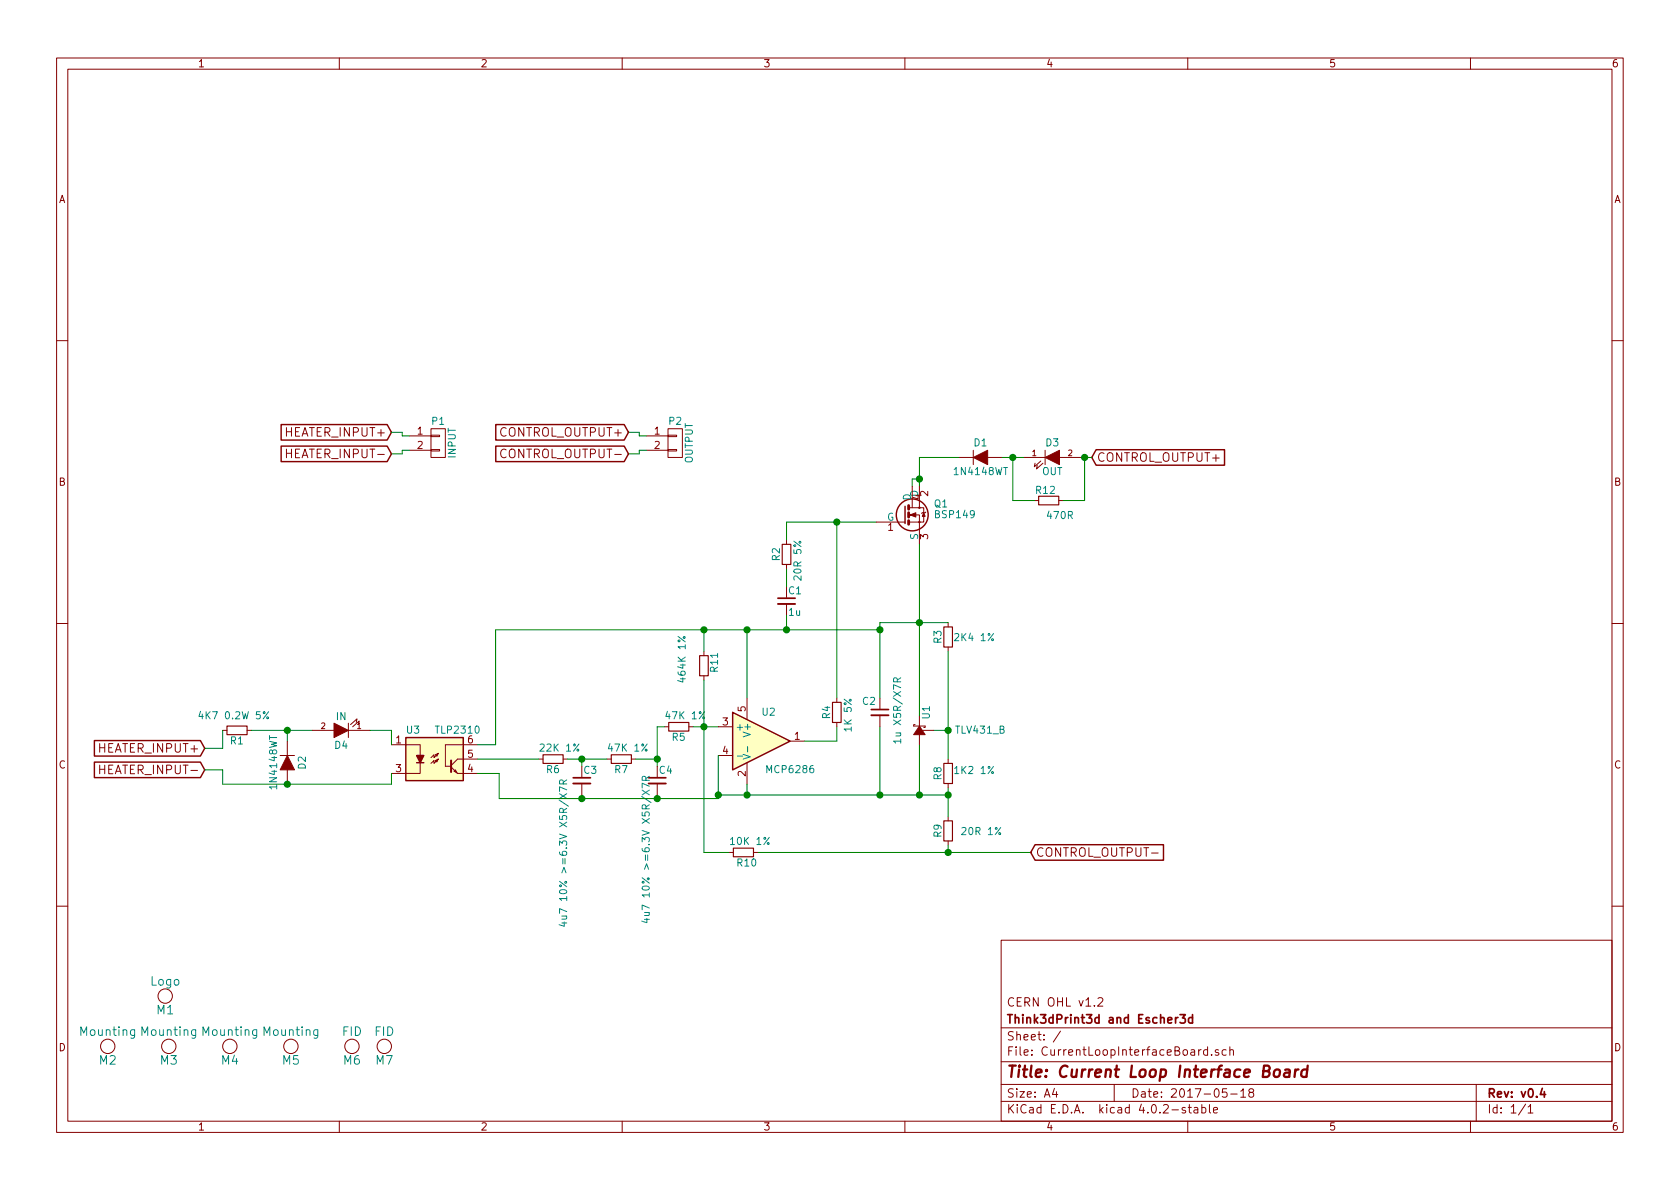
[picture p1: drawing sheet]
EESchema Schematic File Version 2
LIBS:CurrentLoopInterfaceBoard-rescue
LIBS:power
LIBS:device
LIBS:transistors
LIBS:conn
LIBS:linear
LIBS:regul
LIBS:74xx
LIBS:cmos4000
LIBS:adc-dac
LIBS:memory
LIBS:xilinx
LIBS:microcontrollers
LIBS:dsp
LIBS:microchip
LIBS:analog_switches
LIBS:motorola
LIBS:texas
LIBS:intel
LIBS:audio
LIBS:interface
LIBS:digital-audio
LIBS:philips
LIBS:display
LIBS:cypress
LIBS:siliconi
LIBS:opto
LIBS:atmel
LIBS:contrib
LIBS:valves
LIBS:CurrentLoopInterfaceBoard-cache
EELAYER 25 0
EELAYER END
$Descr A4 11693 8268
encoding utf-8
Sheet 1 1
Title "Current Loop Interface Board"
Date "2017-05-18"
Rev "v0.4"
Comp "Think3dPrint3d and Escher3d"
Comment1 "CERN OHL v1.2"
Comment2 ""
Comment3 ""
Comment4 ""
$EndDescr
$Comp
L CONN_01X02 P1
U 1 1
P 3050 3075
F 0 "P1" H 3050 3225 50  0000 C CNN
F 1 "INPUT" V 3150 3075 50  0000 C CNN
F 2 "complib:PIN_ARRAY_2X1" H 3050 3075 50  0001 C CNN
F 3 "" H 3050 3075 50  0000 C CNN
	1    3050 3075
	1    0    0    -1  
$EndComp
Text GLabel 1425 5200 0    60   Input ~ 0
HEATER_INPUT+
Text GLabel 1425 5350 0    60   Input ~ 0
HEATER_INPUT-
$Comp
L R_Small R1
U 1 1
P 1650 5075
F 0 "R1" V 1725 5025 50  0000 L CNN
F 1 "4K7 0.2W 5%" V 1550 4800 50  0000 L CNN
F 2 "complib:R_0805" H 1650 5075 50  0001 C CNN
F 3 "" H 1650 5075 50  0000 C CNN
	1    1650 5075
	0    1    1    0   
$EndComp
$Comp
L D D2
U 1 1
P 2000 5300
F 0 "D2" H 2000 5400 50  0000 C CNN
F 1 "1N4148WT" H 2000 5200 50  0000 C CNN
F 2 "complib:D_SOD-123F" H 2000 5300 50  0001 C CNN
F 3 "1N4148WT" H 2000 5300 50  0001 C CNN
	1    2000 5300
	0    1    1    0   
$EndComp
$Comp
L TLP131-RESCUE-CurrentLoopInterfaceBoard U3
U 1 1
P 3025 5275
F 0 "U3" H 2825 5475 50  0000 L CNN
F 1 "TLP2310" H 3025 5475 50  0000 L CNN
F 2 "complib:SO6_with_5pins" H 2825 5075 50  0001 L CIN
F 3 "" H 3025 5275 50  0000 L CNN
	1    3025 5275
	1    0    0    -1  
$EndComp
Wire Wire Line
	1425 5200 1550 5200
Wire Wire Line
	1550 5200 1550 5075
Wire Wire Line
	1750 5075 2175 5075
Wire Wire Line
	2000 5075 2000 5150
Wire Wire Line
	2725 5075 2725 5175
Connection ~ 2000 5075
Wire Wire Line
	1425 5350 1550 5350
Wire Wire Line
	1550 5350 1550 5450
Wire Wire Line
	1550 5450 2725 5450
Wire Wire Line
	2725 5450 2725 5375
Connection ~ 2000 5450
$Comp
L R_Small R6
U 1 1
P 3850 5275
F 0 "R6" V 3925 5225 50  0000 L CNN
F 1 "22K 1%" V 3775 5175 50  0000 L CNN
F 2 "complib:R_0603" H 3850 5275 50  0001 C CNN
F 3 "" H 3850 5275 50  0000 C CNN
	1    3850 5275
	0    1    1    0   
$EndComp
$Comp
L R_Small R7
U 1 1
P 4325 5275
F 0 "R7" V 4400 5225 50  0000 L CNN
F 1 "47K 1%" V 4250 5175 50  0000 L CNN
F 2 "complib:R_0603" H 4325 5275 50  0001 C CNN
F 3 "" H 4325 5275 50  0000 C CNN
	1    4325 5275
	0    1    1    0   
$EndComp
$Comp
L C_Small C3
U 1 1
P 4050 5425
F 0 "C3" H 4060 5495 50  0000 L CNN
F 1 "4u7 10% >=6.3V X5R/X7R" V 3925 4400 50  0000 L CNN
F 2 "complib:C_0603" H 4050 5425 50  0001 C CNN
F 3 "" H 4050 5425 50  0000 C CNN
	1    4050 5425
	1    0    0    -1  
$EndComp
$Comp
L C_Small C4
U 1 1
P 4575 5425
F 0 "C4" H 4585 5495 50  0000 L CNN
F 1 "4u7 10% >=6.3V X5R/X7R" V 4500 4425 50  0000 L CNN
F 2 "complib:C_0603" H 4575 5425 50  0001 C CNN
F 3 "" H 4575 5425 50  0000 C CNN
	1    4575 5425
	1    0    0    -1  
$EndComp
$Comp
L C_Small C2
U 1 1
P 6125 4950
F 0 "C2" H 6000 5025 50  0000 L CNN
F 1 "1u X5R/X7R" V 6250 4725 50  0000 L CNN
F 2 "complib:C_0603" H 6125 4950 50  0001 C CNN
F 3 "" H 6125 4950 50  0000 C CNN
	1    6125 4950
	1    0    0    -1  
$EndComp
$Comp
L MCP6001-RESCUE-CurrentLoopInterfaceBoard U2
U 1 1
P 5300 5150
F 0 "U2" H 5350 5350 50  0000 C CNN
F 1 "MCP6286" H 5500 4950 50  0000 C CNN
F 2 "complib:SOT-23-5L" H 5250 5250 50  0001 C CNN
F 3 "" H 5350 5350 50  0000 C CNN
	1    5300 5150
	1    0    0    -1  
$EndComp
Wire Wire Line
	3325 5275 3750 5275
Wire Wire Line
	3950 5275 4225 5275
Wire Wire Line
	4050 5275 4050 5325
Connection ~ 4050 5275
Wire Wire Line
	3325 5375 3475 5375
Wire Wire Line
	3475 5375 3475 5550
Wire Wire Line
	4575 5050 4575 5325
Wire Wire Line
	4575 5275 4425 5275
$Comp
L R_Small R5
U 1 1
P 4725 5050
F 0 "R5" V 4800 5000 50  0000 L CNN
F 1 "47K 1%" V 4650 4950 50  0000 L CNN
F 2 "complib:R_0603" H 4725 5050 50  0001 C CNN
F 3 "" H 4725 5050 50  0000 C CNN
	1    4725 5050
	0    1    1    0   
$EndComp
Wire Wire Line
	4575 5050 4625 5050
Connection ~ 4575 5275
Wire Wire Line
	4825 5050 5000 5050
$Comp
L R_Small R10
U 1 1
P 5175 5925
F 0 "R10" V 5250 5875 50  0000 L CNN
F 1 "10K 1%" V 5100 5825 50  0000 L CNN
F 2 "complib:R_0603" H 5175 5925 50  0001 C CNN
F 3 "" H 5175 5925 50  0000 C CNN
	1    5175 5925
	0    1    1    0   
$EndComp
Wire Wire Line
	5200 5525 5200 5450
Wire Wire Line
	5000 5550 5000 5250
Wire Wire Line
	4900 4725 4900 5925
Wire Wire Line
	4900 5925 5075 5925
Connection ~ 4900 5050
Wire Wire Line
	3325 5175 3450 5175
Wire Wire Line
	3450 5175 3450 4375
Wire Wire Line
	3450 4375 6125 4375
Wire Wire Line
	5200 4375 5200 4850
$Comp
L R_Small R4
U 1 1
P 5825 4950
F 0 "R4" V 5900 4900 50  0000 L CNN
F 1 "1K 5%" V 5750 4850 50  0000 L CNN
F 2 "complib:R_0603" H 5825 4950 50  0001 C CNN
F 3 "" H 5825 4950 50  0000 C CNN
	1    5825 4950
	-1   0    0    1   
$EndComp
$Comp
L C_Small C1
U 1 1
P 5475 4175
F 0 "C1" H 5485 4245 50  0000 L CNN
F 1 "1u" H 5485 4095 50  0000 L CNN
F 2 "complib:C_0603" H 5475 4175 50  0001 C CNN
F 3 "" H 5475 4175 50  0000 C CNN
	1    5475 4175
	1    0    0    -1  
$EndComp
$Comp
L R_Small R2
U 1 1
P 5475 3850
F 0 "R2" V 5550 3800 50  0000 L CNN
F 1 "20R 5%" V 5400 3750 50  0000 L CNN
F 2 "complib:R_0603" H 5475 3850 50  0001 C CNN
F 3 "" H 5475 3850 50  0000 C CNN
	1    5475 3850
	-1   0    0    1   
$EndComp
Wire Wire Line
	5475 4375 5475 4275
Connection ~ 5200 4375
Wire Wire Line
	5475 4075 5475 3950
Wire Wire Line
	6125 4325 6125 4850
Connection ~ 5475 4375
Wire Wire Line
	5600 5150 5825 5150
Wire Wire Line
	5825 5150 5825 5050
Wire Wire Line
	5825 4850 5825 3625
Wire Wire Line
	5475 3750 5475 3625
Wire Wire Line
	5475 3625 6100 3625
Wire Wire Line
	6125 5525 6125 5050
$Comp
L D D1
U 1 1
P 6825 3175
F 0 "D1" H 6825 3275 50  0000 C CNN
F 1 "1N4148WT" H 6825 3075 50  0000 C CNN
F 2 "complib:D_SOD-123F" H 6825 3175 50  0001 C CNN
F 3 "1N4148WT" H 6825 3175 50  0001 C CNN
	1    6825 3175
	1    0    0    -1  
$EndComp
$Comp
L R_Small R3
U 1 1
P 6600 4425
F 0 "R3" V 6675 4375 50  0000 L CNN
F 1 "2K4 1%" H 6275 4425 50  0000 L CNN
F 2 "complib:R_0603" H 6600 4425 50  0001 C CNN
F 3 "" H 6600 4425 50  0000 C CNN
	1    6600 4425
	-1   0    0    1   
$EndComp
$Comp
L R_Small R8
U 1 1
P 6600 5375
F 0 "R8" V 6675 5325 50  0000 L CNN
F 1 "1K2 1%" H 6275 5350 50  0000 L CNN
F 2 "complib:R_0603" H 6600 5375 50  0001 C CNN
F 3 "" H 6600 5375 50  0000 C CNN
	1    6600 5375
	-1   0    0    1   
$EndComp
$Comp
L R_Small R9
U 1 1
P 6600 5775
F 0 "R9" V 6675 5725 50  0000 L CNN
F 1 "20R 1%" H 6225 5775 50  0000 L CNN
F 2 "complib:R_0603" H 6600 5775 50  0001 C CNN
F 3 "" H 6600 5775 50  0000 C CNN
	1    6600 5775
	-1   0    0    1   
$EndComp
Wire Wire Line
	5275 5925 7175 5925
Wire Wire Line
	6600 5925 6600 5875
Wire Wire Line
	6600 5475 6600 5675
Connection ~ 6125 5525
Connection ~ 6600 5525
Wire Wire Line
	6125 4325 6600 4325
Connection ~ 6125 4375
Wire Wire Line
	6400 3775 6400 4975
Connection ~ 6400 4325
Connection ~ 5825 3625
Wire Wire Line
	6400 3175 6400 3375
Wire Wire Line
	6400 3175 6675 3175
Connection ~ 6600 5925
Text GLabel 7600 3175 2    60   Input ~ 0
CONTROL_OUTPUT+
Text GLabel 2725 3000 0    60   Input ~ 0
HEATER_INPUT+
Text GLabel 2725 3150 0    60   Input ~ 0
HEATER_INPUT-
Wire Wire Line
	2725 3000 2800 3000
Wire Wire Line
	2800 3000 2800 3025
Wire Wire Line
	2800 3025 2850 3025
Wire Wire Line
	2850 3125 2800 3125
Wire Wire Line
	2800 3125 2800 3150
Wire Wire Line
	2800 3150 2725 3150
Text GLabel 7175 5925 2    60   Input ~ 0
CONTROL_OUTPUT-
$Comp
L CONN_01X02 P2
U 1 1
P 4700 3075
F 0 "P2" H 4700 3225 50  0000 C CNN
F 1 "OUTPUT" V 4800 3075 50  0000 C CNN
F 2 "FE Footprints:3.5MM_2X1" H 4700 3075 50  0001 C CNN
F 3 "" H 4700 3075 50  0000 C CNN
	1    4700 3075
	1    0    0    -1  
$EndComp
Wire Wire Line
	4375 3000 4450 3000
Wire Wire Line
	4450 3000 4450 3025
Wire Wire Line
	4450 3025 4500 3025
Wire Wire Line
	4500 3125 4450 3125
Wire Wire Line
	4450 3125 4450 3150
Wire Wire Line
	4450 3150 4375 3150
Text GLabel 4375 3000 0    60   Input ~ 0
CONTROL_OUTPUT+
Text GLabel 4375 3150 0    60   Input ~ 0
CONTROL_OUTPUT-
$Comp
L TLV431 U1
U 1 1
P 6400 5075
F 0 "U1" H 6225 5025 50  0000 L CNN
F 1 "TLV431_B" V 6400 4475 50  0000 L CNN
F 2 "complib:SOT-23" V 6400 5075 50  0001 C CNN
F 3 "" V 6400 5075 50  0000 C CNN
	1    6400 5075
	0    -1   1    0   
$EndComp
Wire Wire Line
	6600 4525 6600 5275
Wire Wire Line
	6600 5075 6500 5075
Connection ~ 6600 5075
Wire Wire Line
	6400 5525 6400 5175
Connection ~ 6400 5525
$Comp
L Mounting M4
U 1 1
P 1600 7275
F 0 "M4" H 1600 7175 60  0000 C CNN
F 1 "Mounting" H 1600 7375 60  0000 C CNN
F 2 "complib:Fixing_M3" H 1600 7275 60  0001 C CNN
F 3 "" H 1600 7275 60  0000 C CNN
	1    1600 7275
	1    0    0    -1  
$EndComp
$Comp
L Mounting M1
U 1 1
P 1150 6925
F 0 "M1" H 1150 6825 60  0000 C CNN
F 1 "Logo" H 1150 7025 60  0000 C CNN
F 2 "complib:LOGO_Duet3dCompatible_xs" H 1150 6925 60  0001 C CNN
F 3 "" H 1150 6925 60  0000 C CNN
	1    1150 6925
	1    0    0    -1  
$EndComp
$Comp
L Mounting M3
U 1 1
P 1175 7275
F 0 "M3" H 1175 7175 60  0000 C CNN
F 1 "Mounting" H 1175 7375 60  0000 C CNN
F 2 "complib:Fixing_M3" H 1175 7275 60  0001 C CNN
F 3 "" H 1175 7275 60  0000 C CNN
	1    1175 7275
	1    0    0    -1  
$EndComp
$Comp
L Mounting M2
U 1 1
P 750 7275
F 0 "M2" H 750 7175 60  0000 C CNN
F 1 "Mounting" H 750 7375 60  0000 C CNN
F 2 "complib:Fixing_M3" H 750 7275 60  0001 C CNN
F 3 "" H 750 7275 60  0000 C CNN
	1    750  7275
	1    0    0    -1  
$EndComp
$Comp
L Mounting M5
U 1 1
P 2025 7275
F 0 "M5" H 2025 7175 60  0000 C CNN
F 1 "Mounting" H 2025 7375 60  0000 C CNN
F 2 "complib:Fixing_M3" H 2025 7275 60  0001 C CNN
F 3 "" H 2025 7275 60  0000 C CNN
	1    2025 7275
	1    0    0    -1  
$EndComp
$Comp
L Mounting M6
U 1 1
P 2450 7275
F 0 "M6" H 2450 7175 60  0000 C CNN
F 1 "FID" H 2450 7375 60  0000 C CNN
F 2 "complib:Fiducial_1mm_Dia_2.54mm_Outer_CopperTop" H 2450 7275 60  0001 C CNN
F 3 "" H 2450 7275 60  0000 C CNN
	1    2450 7275
	1    0    0    -1  
$EndComp
Wire Wire Line
	5000 5525 6600 5525
Connection ~ 5200 5525
Wire Wire Line
	3475 5550 5000 5550
Wire Wire Line
	4575 5550 4575 5525
Connection ~ 5000 5525
Wire Wire Line
	4050 5550 4050 5525
Connection ~ 4575 5550
Connection ~ 4050 5550
$Comp
L R_Small R11
U 1 1
P 4900 4625
F 0 "R11" V 4975 4575 50  0000 L CNN
F 1 "464K 1%" V 4750 4500 50  0000 L CNN
F 2 "complib:R_0603" H 4900 4625 50  0001 C CNN
F 3 "" H 4900 4625 50  0000 C CNN
	1    4900 4625
	1    0    0    -1  
$EndComp
$Comp
L LED-RESCUE-CurrentLoopInterfaceBoard D4
U 1 1
P 2375 5075
F 0 "D4" H 2375 5175 50  0000 C CNN
F 1 "IN" H 2375 4975 50  0000 C CNN
F 2 "complib:LED_0603" H 2375 5075 50  0001 C CNN
F 3 "" H 2375 5075 50  0000 C CNN
	1    2375 5075
	-1   0    0    1   
$EndComp
Wire Wire Line
	2725 5075 2575 5075
$Comp
L LED-RESCUE-CurrentLoopInterfaceBoard D3
U 1 1
P 7325 3175
F 0 "D3" H 7325 3275 50  0000 C CNN
F 1 "OUT" H 7325 3075 50  0000 C CNN
F 2 "complib:LED_0805" H 7325 3175 50  0001 C CNN
F 3 "" H 7325 3175 50  0000 C CNN
	1    7325 3175
	1    0    0    -1  
$EndComp
Wire Wire Line
	7600 3175 7525 3175
Wire Wire Line
	7125 3175 6975 3175
$Comp
L BSP149 Q1
U 1 1
P 6300 3575
F 0 "Q1" H 6500 3650 50  0000 L CNN
F 1 "BSP149" H 6500 3575 50  0000 L CNN
F 2 "TO_SOT_Packages_SMD:SOT-223" H 6500 3500 50  0001 L CIN
F 3 "" H 6300 3575 50  0000 L CNN
	1    6300 3575
	1    0    0    -1  
$EndComp
Wire Wire Line
	6350 3375 6350 3325
Wire Wire Line
	6350 3325 6400 3325
Connection ~ 6400 3325
Wire Wire Line
	4900 4525 4900 4375
Connection ~ 4900 4375
$Comp
L R_Small R12
U 1 1
P 7300 3475
F 0 "R12" V 7375 3425 50  0000 L CNN
F 1 "470R" V 7200 3300 50  0000 L CNN
F 2 "complib:R_0603" H 7300 3475 50  0001 C CNN
F 3 "" H 7300 3475 50  0000 C CNN
	1    7300 3475
	0    -1   -1   0   
$EndComp
Wire Wire Line
	7550 3175 7550 3475
Wire Wire Line
	7550 3475 7400 3475
Connection ~ 7550 3175
Wire Wire Line
	7200 3475 7050 3475
Wire Wire Line
	7050 3475 7050 3175
Connection ~ 7050 3175
$Comp
L Mounting M7
U 1 1
P 2675 7275
F 0 "M7" H 2675 7175 60  0000 C CNN
F 1 "FID" H 2675 7375 60  0000 C CNN
F 2 "complib:Fiducial_1mm_Dia_2.54mm_Outer_CopperTop" H 2675 7275 60  0001 C CNN
F 3 "" H 2675 7275 60  0000 C CNN
	1    2675 7275
	1    0    0    -1  
$EndComp
$EndSCHEMATC
